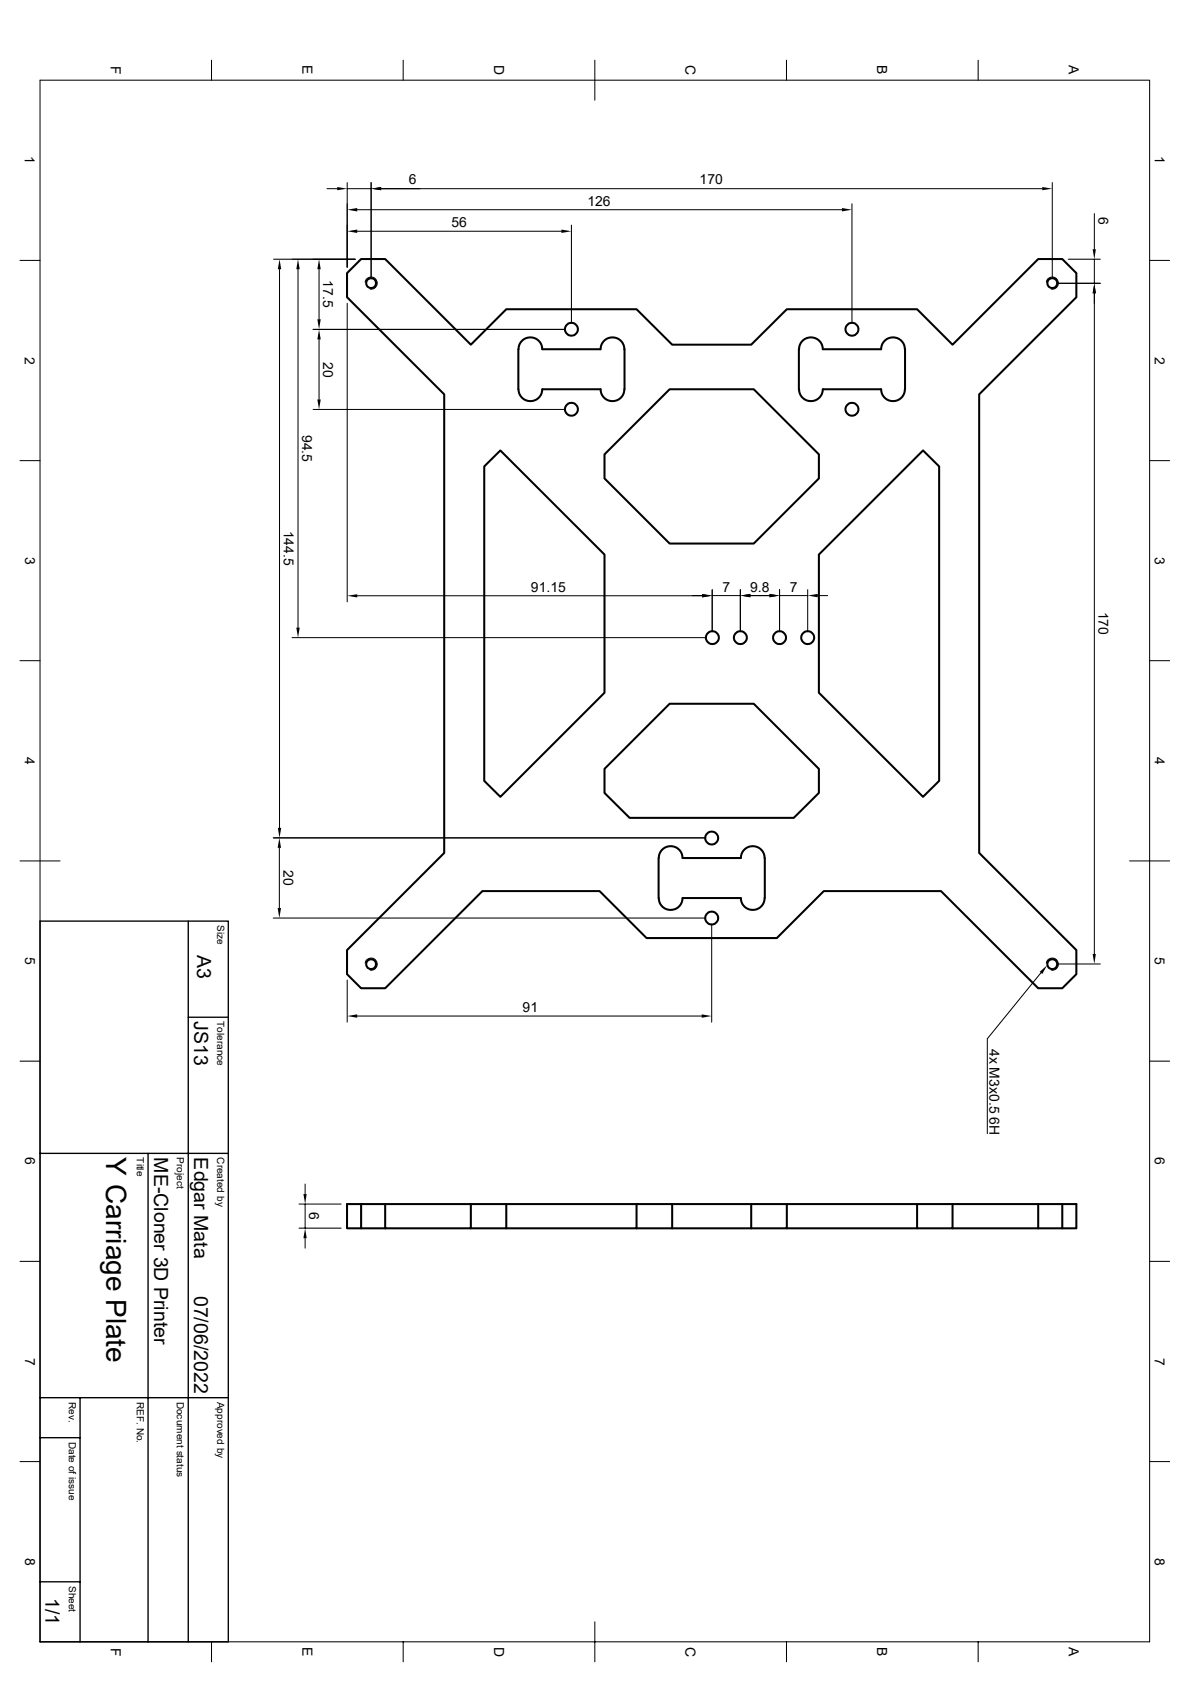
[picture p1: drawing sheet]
<svg xmlns="http://www.w3.org/2000/svg" width="297mm" height="420mm" viewBox="0 0 297 420" stroke-linecap="round" stroke-linejoin="round" font-family="sans-serif">
<g fill="none" stroke="#000" stroke-width=".51">
<path d="M86.6 68.2l3.5-3.5h6l21.4 21.4 8.9-8.9h32.5l8.9 8.9h19.7l8.9-8.9h32.5l8.8 8.9 21.4-21.4h6l3.5 3.5v6l-24.2 24.3v114.5l24.2 24.2v6l-3.5 3.6h-6l-24.2-24.3h-29.3l-11.7 11.7h-32.5l-11.8-11.7h-29.2l-24.3 24.3h-6l-3.5-3.6v-6l24.3-24.2v-114.5l-24.3-24.3zM129.4 87.2v10M129.4 87.2a2.96 2.96 0 0 1 3-3 2.96 2.96 0 0 1 2.9 3M129.4 97.2a2.96 2.96 0 0 0 3 3 2.96 2.96 0 0 0 2.9-3M135.4 87.2h14.5a2.96 2.96 0 0 1 3-3 2.96 2.96 0 0 1 2.9 3M135.4 97.2h14.5a2.96 2.96 0 0 0 3 3 2.96 2.96 0 0 0 2.9-3M155.9 87.2v10M167.1 97.2h21l16.3 16.3v6l-16.3 16.2h-21l-16.2-16.2v-6zM199.4 87.2v10M199.4 87.2a2.96 2.96 0 0 1 3-3 2.96 2.96 0 0 1 3 3M199.4 97.2a2.96 2.96 0 0 0 3 3 2.96 2.96 0 0 0 3-3M205.4 87.2h14.5"/>
<path d="M205.4 97.2h14.5M219.9 87.2a2.96 2.96 0 0 1 3-3 2.96 2.96 0 0 1 2.9 3l.1 10a2.98 2.98 0 0 1-3 3 2.98 2.98 0 0 1-3-3M120.9 116.5l4-4 26 26v34.5l-26 26-4-4zM204.4 138.5l26-26 4 4v78.5l-4 4-26-26zM150.9 192l16.2-16.3h21l16.3 16.3v6l-6.3 6.2h-41l-6.2-6.2zM164.4 214.2v10M164.4 214.2a2.96 2.96 0 0 1 3-2.9 2.96 2.96 0 0 1 2.9 2.9M170.4 214.2h14.5a2.96 2.96 0 0 1 3-2.9 2.96 2.96 0 0 1 2.9 2.9M190.9 214.2v10M164.4 224.2a2.96 2.96 0 0 0 3 3 2.96 2.96 0 0 0 2.9-3M170.4 224.2h14.5a2.96 2.96 0 0 0 3 3 2.96 2.96 0 0 0 2.9-3M86.6 300.7h3.5v6h-3.5z"/>
<path d="M90.1 300.7h178.5v6h-3.5M90.1 306.7h6M96.1 300.7v6h21.4v-6M126.4 300.7v6h-8.9M158.9 300.7v6h-32.5M167.8 300.7v6h-8.9M187.5 300.7v6h-19.7M196.4 300.7v6h-8.9M228.9 300.7v6h-32.5M237.7 300.7v6h-8.8M259.1 300.7v6h-21.4M265.1 300.7v6h-6"/>
<circle cx="92.6" cy="70.7" r="1.23"/>
<circle cx="262.6" cy="70.7" r="1.23"/>
<circle cx="142.6" cy="82.2" r="1.61"/>
<circle cx="212.6" cy="82.2" r="1.61"/>
<circle cx="142.6" cy="102.2" r="1.61"/>
<circle cx="212.6" cy="102.2" r="1.61"/>
<circle cx="177.8" cy="159.2" r="1.61"/>
<circle cx="184.8" cy="159.2" r="1.61"/>
<circle cx="194.6" cy="159.2" r="1.61"/>
<circle cx="201.6" cy="159.2" r="1.61"/>
<circle cx="177.6" cy="209.2" r="1.61"/>
<circle cx="177.6" cy="229.2" r="1.61"/>
<circle cx="92.6" cy="240.7" r="1.23"/>
<circle cx="262.6" cy="240.7" r="1.23"/>
</g>
<g fill="none" stroke="#000" stroke-width=".25">
<path d="M52.8 15v5M100.6 15v5M148.5 15v10M196.3 15v5M244.1 15v5M10 20h276.9v390h-276.9zM81.6 47.1h2.6M86.7 47.1h5.9M86.7 45.6v21.1M89.2 57.7h50.9M89.2 52.4h120.9M92.6 45.6v23.6"/>
<path d="M95.1 47.1h165M142.6 56.2v24.5M212.6 50.9v29.8M262.6 45.6v23.6M273.1 53.3v8.9M5 65h5M68.3 64.7h20.3M69.8 67.2v139.5M74.4 67.2v89.5M79.6 67.2v12.5M86.7 75.7v74.6M91.1 70.4a1.51 1.51 0 0 1 1.8-1.2 1.51 1.51 0 0 1 1.2 1.7 1.51 1.51 0 0 1-1.7 1.3"/>
<path d="M261.2 70.4a1.51 1.51 0 0 1 1.7-1.2 1.51 1.51 0 0 1 1.2 1.7 1.51 1.51 0 0 1-1.7 1.3M264.1 70.7h10.5M266.6 64.7h8M273.1 64.7v6M273.1 73.2v165M286.9 65h5M78.1 82.3h63M79.6 84.8v14.9M5 115h5M78.1 102.2h63M286.9 115h5M72.9 159.2h103.4"/>
<path d="M89.2 148.8h86.1M172.8 148.7h2.5M177.8 147.2v10.5M177.8 148.7h7M184.8 147.2v10.5M187.3 148.7h4.8M194.6 147.2v10.5M194.6 148.7h7M201.6 147.2v10.5M204.1 148.7h2.5M5 165h5M286.9 165h5"/>
<path d="M5 215h10M68.2 209.2h107.9M69.7 211.7v15M281.9 215h10M68.2 229.2h107.9M177.6 230.7v24.5M86.7 244.7v10.5M89.2 253.7h85.9M91.1 240.5a1.51 1.51 0 0 1 1.8-1.2 1.51 1.51 0 0 1 1.2 1.7 1.51 1.51 0 0 1-1.7 1.2M259.8 242.9l-13.4 16.5v23.7M261.2 240.5a1.51 1.51 0 0 1 1.7-1.2 1.51 1.51 0 0 1 1.2 1.7 1.51 1.51 0 0 1-1.7 1.2M264.1 240.7h10.5"/>
<path d="M5 265h5M286.9 265h5M76.2 295.7v2.5M5 315h5M74.6 306.7h10.5M74.6 300.7h10.5M76.2 300.7v6M76.2 309.2v2.5M286.9 315h5M5 365h5M286.9 365h5M52.8 410v5"/>
<path d="M100.6 410v5M148.5 405v10M196.3 410v5M244.1 410v5"/>
</g>
<path d="M10 230h47v180h-47zM47 230v180M47 254h10M10 288h47M37 288v122M10 359h10M10 349h47M20 349v61M10 395h10" fill="none" stroke="#000" stroke-width=".34"/>
<g fill="#000">
<path d="M84.2 46.7l2.5 .4-2.5 .4zM86.7 57.7l2.5-.4v.9zM86.7 52.4l2.5-.5v.9zM92.6 47.1l2.5-.4v.8zM140.1 57.3l2.5 .4-2.5 .5zM210.1 51.9l2.5 .5-2.5 .4zM260.1 46.7l2.5 .4-2.5 .4zM69.8 64.7l.4 2.5h-.9zM74.4 64.7l.4 2.5h-.8zM79.6 64.7l.5 2.5h-.9zM79.2 79.7h.9l-.5 2.6zM273.1 70.7l.4 2.5h-.8z"/>
<path d="M272.7 62.2h.8l-.4 2.5zM79.6 82.3l.5 2.5h-.9zM79.2 99.7h.9l-.5 2.5zM74 156.7h.8l-.4 2.5zM86.7 148.8l2.5-.4v.8zM175.3 148.4l2.5 .4-2.5 .4zM175.3 148.3l2.5 .4-2.5 .4zM184.8 148.7l2.5-.4v.8zM192.1 148.3l2.5 .4-2.5 .4zM201.6 148.7l2.5-.4v.8zM69.7 209.2l.4 2.5h-.8zM69.3 206.7h.9l-.4 2.5z"/>
<path d="M69.3 226.7h.8l-.4 2.5zM272.7 238.2h.8l-.4 2.5zM86.7 253.7l2.5-.4v.8zM175.1 253.3l2.5 .4-2.5 .4zM259.5 242.7l1.9-1.7-1.3 2.2zM75.7 298.2h.8l-.3 2.5zM76.2 306.7l.3 2.5h-.8z"/>
</g>
<text font-size="7" x="26.5" y="289" transform="rotate(90 26.5 289)">Y Carriage Plate</text>
<g font-size="4.9">
<text x="49.2" y="238.3" transform="rotate(90 49.2 238.3)">A3</text>
<text x="48.5" y="255" transform="rotate(90 48.5 255)">JS13</text>
<text x="38.5" y="289" transform="rotate(90 38.5 289)">ME-Cloner 3D Printer</text>
<text x="48.5" y="289" transform="rotate(90 48.5 289)">Edgar Mata</text>
<text x="48.5" y="323.5" transform="rotate(90 48.5 323.5)">07/06/2022</text>
<text x="11.3" y="399.1" transform="rotate(90 11.3 399.1)">1/1</text>
</g>
<g font-size="3.5">
<text x="27.6" y="16.4" transform="rotate(90 27.6 16.4)">F</text>
<text x="75.5" y="16.3" transform="rotate(90 75.5 16.3)">E</text>
<text x="123.3" y="16.3" transform="rotate(90 123.3 16.3)">D</text>
<text x="171.1" y="16.3" transform="rotate(90 171.1 16.3)">C</text>
<text x="218.9" y="16.3" transform="rotate(90 218.9 16.3)">B</text>
<text x="266.8" y="16.3" transform="rotate(90 266.8 16.3)">A</text>
<text x="6.2" y="39" transform="rotate(90 6.2 39)">1</text>
<text x="288.2" y="39" transform="rotate(90 288.2 39)">1</text>
<text x="102" y="46.1">6</text>
<text x="174.6" y="46.1">170</text>
<text x="146.6" y="51.3">126</text>
<text x="112.7" y="56.7">56</text>
<text x="274.1" y="54.2" transform="rotate(90 274.1 54.2)">6</text>
<text x="80.7" y="70" transform="rotate(90 80.7 70)">17.5</text>
<text x="6.2" y="89" transform="rotate(90 6.2 89)">2</text>
<text x="288.2" y="89" transform="rotate(90 288.2 89)">2</text>
<text x="80.7" y="90.3" transform="rotate(90 80.7 90.3)">20</text>
<text x="75.4" y="108.6" transform="rotate(90 75.4 108.6)">94.5</text>
<text x="70.8" y="132.5" transform="rotate(90 70.8 132.5)">144.5</text>
<text x="6.3" y="139" transform="rotate(90 6.3 139)">3</text>
<text x="288.2" y="139" transform="rotate(90 288.2 139)">3</text>
<text x="132.5" y="147.7">91.15</text>
<text x="180.3" y="147.7">7</text>
<text x="187.2" y="147.7">9.8</text>
<text x="197.1" y="147.7">7</text>
<text x="274.1" y="152.7" transform="rotate(90 274.1 152.7)">170</text>
<text x="6.2" y="189" transform="rotate(90 6.2 189)">4</text>
<text x="288.2" y="189" transform="rotate(90 288.2 189)">4</text>
<text x="70.8" y="217.3" transform="rotate(90 70.8 217.3)">20</text>
<text x="6.3" y="239" transform="rotate(90 6.3 239)">5</text>
<text x="288.2" y="239" transform="rotate(90 288.2 239)">5</text>
<text x="130.4" y="252.7">91</text>
<text x="246.9" y="261.9" transform="rotate(90 246.9 261.9)">4x M3x0.5 6H</text>
<text x="6.3" y="289" transform="rotate(90 6.3 289)">6</text>
<text x="288.2" y="289" transform="rotate(90 288.2 289)">6</text>
<text x="77.2" y="302.7" transform="rotate(90 77.2 302.7)">6</text>
<text x="6.3" y="339" transform="rotate(90 6.3 339)">7</text>
<text x="288.2" y="339" transform="rotate(90 288.2 339)">7</text>
<text x="6.3" y="389" transform="rotate(90 6.3 389)">8</text>
<text x="288.2" y="389" transform="rotate(90 288.2 389)">8</text>
<text x="27.6" y="411.4" transform="rotate(90 27.6 411.4)">F</text>
<text x="75.5" y="411.3" transform="rotate(90 75.5 411.3)">E</text>
<text x="123.3" y="411.2" transform="rotate(90 123.3 411.2)">D</text>
<text x="171.1" y="411.2" transform="rotate(90 171.1 411.2)">C</text>
<text x="218.9" y="411.3" transform="rotate(90 218.9 411.3)">B</text>
<text x="266.8" y="411.3" transform="rotate(90 266.8 411.3)">A</text>
</g>
<g font-size="2.5">
<text x="54.2" y="231" transform="rotate(90 54.2 231)">Size</text>
<text x="54.2" y="255" transform="rotate(90 54.2 255)">Tolerance</text>
<text x="34.2" y="289" transform="rotate(90 34.2 289)">Title</text>
<text x="44.2" y="289" transform="rotate(90 44.2 289)">Project</text>
<text x="54.2" y="289" transform="rotate(90 54.2 289)">Created by</text>
<text x="17.2" y="350" transform="rotate(90 17.2 350)">Rev.</text>
<text x="34.2" y="350" transform="rotate(90 34.2 350)">REF. No.</text>
<text x="44.2" y="350" transform="rotate(90 44.2 350)">Document status</text>
<text x="54.2" y="350" transform="rotate(90 54.2 350)">Approved by</text>
<text x="17.2" y="360" transform="rotate(90 17.2 360)">Date of issue</text>
<text x="17.2" y="396" transform="rotate(90 17.2 396)">Sheet</text>
</g>
</svg>
